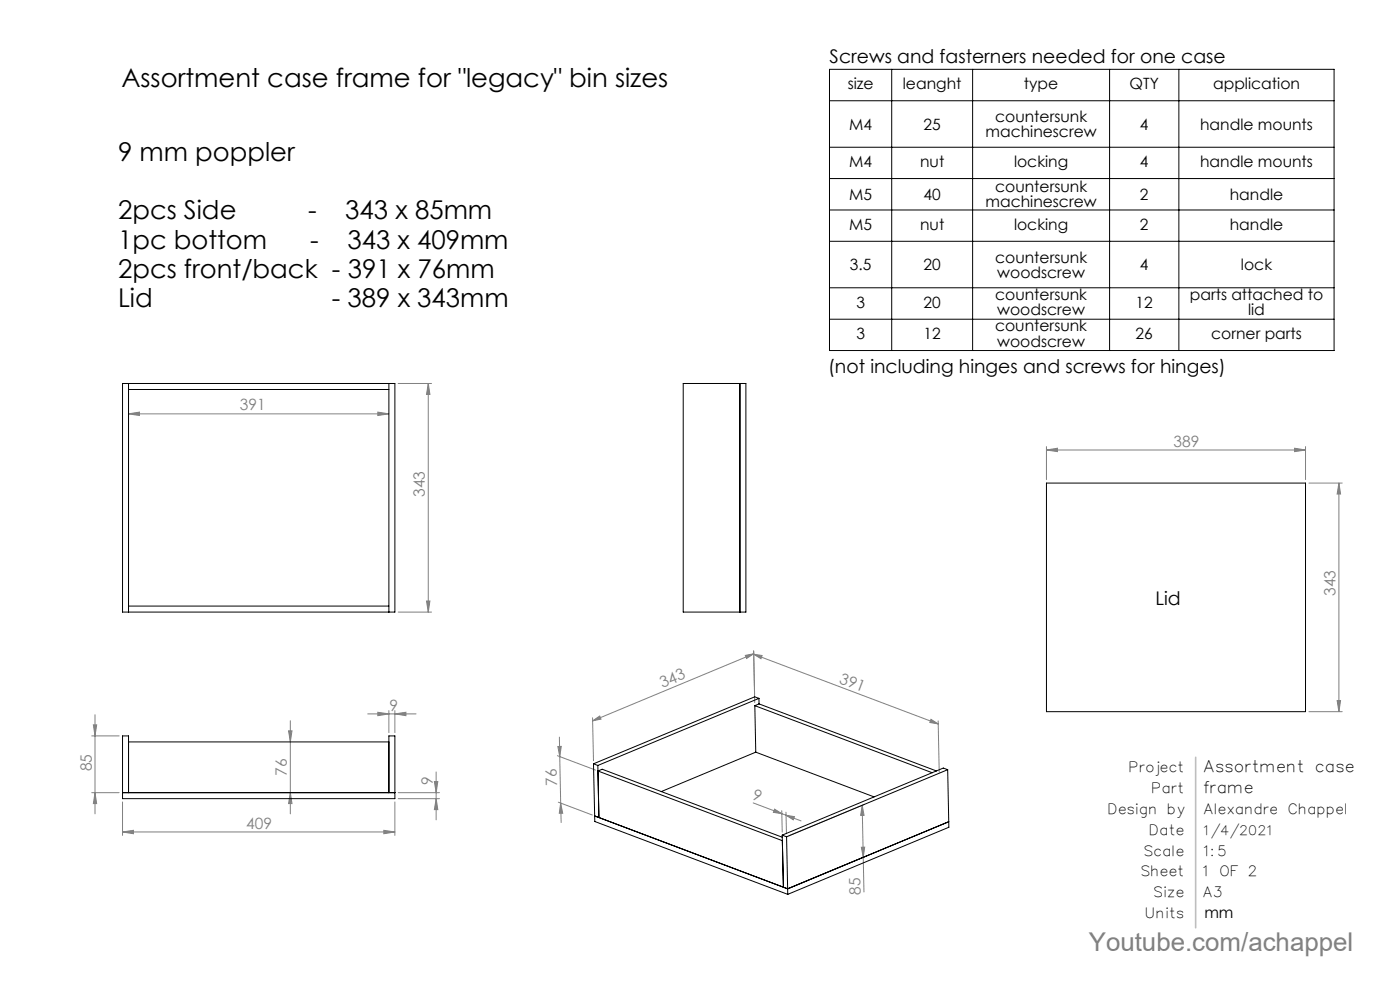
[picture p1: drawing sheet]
<svg xmlns="http://www.w3.org/2000/svg" width="420mm" height="297mm" viewBox="0 0 420 297" stroke-linecap="round" stroke-linejoin="round" font-family="sans-serif">
<g fill="none" stroke="#808080" stroke-width=".3">
<path d="M119.5 114.9h10M128.5 114.9v68.5M128.5 114.9l.5 3.3h-1zM38.6 124l3.2-.5v1zM38.6 124h78.1M113.3 123.5l3.4 .5-3.4 .5zM313.9 134.9l3.4-.6v1.1zM313.9 133.8v10M313.9 134.9h77.8M388.4 134.3l3.3 .6-3.3 .5zM391.7 133.8v10M392.7 144.8h10"/>
<path d="M401.7 144.8l.5 3.3h-1.1zM401.7 144.8v68.5M119.5 183.4h10M128 180.1h1l-.5 3.3zM223.6 196.4l2.5-.5-2.1 1.4zM226.1 195.2l.3 15.4M226.1 196.1l55.3 20.9M226.1 195l.3 12.9M226.1 196.1l2.5 .4-.3 .9zM226.1 195.9l-48.3 20.1M28 217.2h1l-.5 3.4zM28.5 214.2v29.7"/>
<path d="M86.6 219h1l-.5 3.4zM87.1 216v27.9M110.3 214h14.5M113.3 213.5l3.4 .5-3.4 .5zM116.7 213v6.6M118.5 214l3.3-.5v1zM118.5 213v6.6M177.8 215.1l.2 12.9M177.8 216l2.1-1.4 .4 .9zM279.3 215.6l2.1 1.4-2.5-.5zM281.4 216l.4 15.5M392.7 213.3h10"/>
<path d="M401.1 210h1.1l-.5 3.3zM27.5 237.6h8.2M27.5 220.6h8.2M28.5 237.6l.5 3.2h-1zM87.1 237.6l.5 3.2h-1zM119.5 237.6h12.3M119.5 239.4h12.3M130.3 234.2h1l-.5 3.4zM130.8 231.3v14.4M130.8 239.4l.5 3.2h-1zM167.2 226.5l11.4 4.3M167.4 223.7h1l-.5 3z"/>
<path d="M167.8 220.9l.4 19.8M36.8 249.3l3.2-.5v1.1zM36.8 240.3v10.1M36.8 249.3h81.7M115.1 248.8l3.4 .5-3.4 .6zM118.5 240.3v10.1M167.5 240.4l10.2 3.9M168.2 240.7l.6 3h-1zM168.2 240.7l.1 5.8M226 240.6l8.6 3.3M232.4 242.5l2.2 1.4-2.6-.5zM234.5 243l.2 6.4"/>
<path d="M234.6 243.9l1.2 .4M235.8 243.4l.1 6.5M235.8 244.3l4.5 1.7M235.8 244.3l2.5 .5-.3 .9zM258.4 253.9h1l-.4 3.1zM258.7 241.3l.5 3.1h-1zM258.7 241.3l.5 26M259.4 241l-22.7 9.5M259.7 256.6l-22.7 9.5"/>
</g>
<path d="M248.8 20.8h151.4v84.3h-151.4zM248.8 30.2h151.4M267.5 20.8v84.3M291.8 20.8v84.3M332.9 20.8v84.3M353.7 20.8v84.3M248.8 44.1h151.4M248.8 53.5h151.4M248.8 62.9h151.4M248.8 72.3h151.4M248.8 86.3h151.4M248.8 95.7h151.4" fill="none" stroke="#000" stroke-width=".3"/>
<path d="M358.7 227v51.1" fill="none" stroke="#c0c0c0" stroke-width=".5"/>
<g fill="#808080">
<path d="M235.8 244.3l2.5 .5-.3 .9zM232.4 242.5l2.2 1.4-2.6-.5z"/>
<path d="M115.1 248.8l3.4 .5-3.4 .6zM36.8 249.3l3.2-.5v1.1zM118.5 214l3.3-.5v1zM113.3 213.5l3.4 .5-3.4 .5zM388.4 134.3l3.3 .6-3.3 .5zM313.9 134.9l3.4-.6v1.1z"/>
<path d="M38.6 124l3.2-.5v1zM113.3 123.5l3.4 .5-3.4 .5z"/>
<path d="M223.6 196.4l2.5-.5-2.1 1.4zM177.8 216l2.1-1.4 .4 .9z"/>
<path d="M28.5 237.6l.5 3.2h-1zM28 217.2h1l-.5 3.4zM87.1 237.6l.5 3.2h-1zM86.6 219h1l-.5 3.4z"/>
<path d="M401.1 210h1.1l-.5 3.3zM401.7 144.8l.5 3.3h-1.1z"/>
<path d="M128.5 114.9l.5 3.3h-1zM128 180.1h1l-.5 3.3zM130.3 234.2h1l-.5 3.4zM130.8 239.4l.5 3.2h-1z"/>
<path d="M168.2 240.7l.6 3h-1zM167.4 223.7h1l-.5 3z"/>
<path d="M258.7 241.3l.5 3.1h-1zM258.4 253.9h1l-.4 3.1z"/>
<path d="M226.1 196.1l2.5 .4-.3 .9zM279.3 215.6l2.1 1.4-2.5-.5z"/>
</g>
<g fill="none" stroke="#000" stroke-width=".3">
<path d="M36.8 114.9h81.7v68.5h-81.7zM38.6 114.9v68.5M38.6 116.7h78.1M116.7 114.9v68.5M205 114.9h18.8v68.5h-18.8zM222 114.9v68.5M313.9 144.8h77.8v68.5h-77.8zM38.6 181.6h78.1M226.4 211.5l.3 13.9M226.4 211.5l53.3 20.1M227.7 209.3l-1.3-.5-48.4 20.1M227.7 209.3l-48.3 20.1"/>
<path d="M227.7 209.3v1.7M227.7 211l-1.3 .5M227.7 211l53.3 20.1M36.8 237.6h81.7M38.6 237.6v-17h-1.8v18.8h81.7v-18.8h-1.8v17M38.6 222.4h78.1M178 228.9l1.4 .5M178 228.9l.4 17.3 57.9 21.8M179.4 229.4l.3 15.6-1.3-.5 57.9 21.9M226.7 225.4l-28.3 11.8M226.7 225.4l35.5 13.4M284.3 230.7l-1.3-.5-48.3 20.1"/>
<path d="M284.3 230.7l-48.3 20.1M284.3 230.7l.3 15.6M234.7 250.3l1.3 .5M234.7 250.3l.3 15.6 1.3 .5M234.7 250.9l-54-20.4-1.3 .6 55.3 20.9M236 250.8l.3 15.6M284.6 246.3l-48.3 20.1M284.6 246.3l.1 1.6-48.4 20.1M236.3 266.4v1.6"/>
</g>
<g font-size="7.8">
<text x="36.4" y="26">Assortment case frame for &quot;legacy&quot; bin sizes</text>
<text x="35.4" y="48.2">9 mm poppler</text>
<text x="35.4" y="65.7">2pcs Side</text>
<text x="92.4" y="65.7">-</text>
<text x="103.6" y="65.7">343 x 85mm</text>
<text x="35.4" y="74.5">1pc bottom</text>
<text x="93" y="74.5">-</text>
<text x="104.2" y="74.5">343 x 409mm</text>
<text x="35.4" y="83.2">2pcs front/back - 391 x 76mm</text>
<text x="35.4" y="92">Lid</text>
<text x="99.5" y="92">- 389 x 343mm</text>
</g>
<text font-size="7.8" fill="#808080" x="326.6" y="285.1">Youtube.com/achappel</text>
<g font-size="5.6">
<text x="248.9" y="18.8">Screws and fasterners needed for one case</text>
<text x="248.4" y="111.8">(not including hinges and screws for hinges)</text>
<text x="346.7" y="181.4">Lid</text>
</g>
<g font-size="4.8">
<text x="361.3" y="231.5">Assortment case</text>
<text x="361.3" y="237.7">frame</text>
</g>
<g font-size="4.7">
<text x="254.3" y="26.7">size</text>
<text x="270.9" y="26.7">leanght</text>
<text x="307.2" y="26.7">type</text>
<text x="338.9" y="26.7">QTY</text>
<text x="363.9" y="26.7">application</text>
<text x="254.8" y="38.8">M4</text>
<text x="277.1" y="38.8">25</text>
<text x="295.6" y="41.1">machinescrew</text>
<text x="298.5" y="36.6">countersunk</text>
<text x="342" y="38.8">4</text>
<text x="360" y="38.8">handle mounts</text>
<text x="254.8" y="50">M4</text>
<text x="276" y="50">nut</text>
<text x="304.2" y="50">locking</text>
<text x="342" y="50">4</text>
<text x="360" y="50">handle mounts</text>
<text x="254.8" y="59.9">M5</text>
<text x="277.1" y="59.9">40</text>
<text x="298.5" y="57.6">countersunk</text>
<text x="342" y="59.9">2</text>
<text x="368.9" y="59.9">handle</text>
<text x="295.6" y="62.2">machinescrew</text>
<text x="254.8" y="68.9">M5</text>
<text x="276" y="68.9">nut</text>
<text x="304.2" y="68.9">locking</text>
<text x="342" y="68.9">2</text>
<text x="368.9" y="68.9">handle</text>
<text x="255" y="81">3.5</text>
<text x="277.1" y="81">20</text>
<text x="298.5" y="78.7">countersunk</text>
<text x="299.2" y="83.2">woodscrew</text>
<text x="342" y="81">4</text>
<text x="372.3" y="81">lock</text>
<text x="298.5" y="89.9">countersunk</text>
<text x="356.9" y="89.9">parts attached to</text>
<text x="256.9" y="92.2">3</text>
<text x="277.1" y="92.2">20</text>
<text x="299.2" y="94.4">woodscrew</text>
<text x="340.7" y="92.2">12</text>
<text x="374.4" y="94.4">lid</text>
<text x="256.9" y="101.6">3</text>
<text x="277.1" y="101.6">12</text>
<text x="298.5" y="99.3">countersunk</text>
<text x="340.7" y="101.6">26</text>
<text x="363.3" y="101.6">corner parts</text>
<text x="299.2" y="103.9">woodscrew</text>
<text x="361.3" y="275.1">mm</text>
</g>
<g font-size="4.7" fill="#808080">
<text x="72" y="123">391</text>
<text x="352.1" y="133.8">389</text>
<text x="127.5" y="148.9" transform="rotate(-90 127.5 148.9)">343</text>
<text x="400.7" y="178.6" transform="rotate(-90 400.7 178.6)">343</text>
<text x="198.8" y="206.2" transform="rotate(-23 198.8 206.2)">343</text>
<text x="251.6" y="204.6" transform="rotate(21 251.6 204.6)">391</text>
<text x="116.9" y="212.9">9</text>
<text x="27.5" y="231.2" transform="rotate(-90 27.5 231.2)">85</text>
<text x="86.1" y="232.5" transform="rotate(-90 86.1 232.5)">76</text>
<text x="129.8" y="235.2" transform="rotate(-90 129.8 235.2)">9</text>
<text x="167.1" y="235.5" transform="rotate(-91 167.1 235.5)">76</text>
<text x="225.5" y="239.3" transform="rotate(21 225.5 239.3)">9</text>
<text x="73.9" y="248.3">409</text>
<text x="258.2" y="268.2" transform="rotate(-91 258.2 268.2)">85</text>
</g>
<g font-size="4.2">
<text x="339.1" y="231.5">Project</text>
<text x="345.9" y="237.7">Part</text>
<text x="332.7" y="244">Design by</text>
<text x="361.3" y="244">Alexandre Chappel</text>
<text x="345.1" y="250.2">Date</text>
<text x="343.5" y="256.4">Scale</text>
<text x="361.3" y="256.4">1:5</text>
<text x="342.6" y="262.7">Sheet</text>
<text x="361.2" y="262.7">1 OF 2</text>
<text x="346.5" y="268.9">Size</text>
<text x="361.1" y="268.9">A3</text>
<text x="343.9" y="275.1">Units</text>
</g>
<text font-size="3.9" x="361.3" y="250.2">1/4/2021</text>
</svg>
